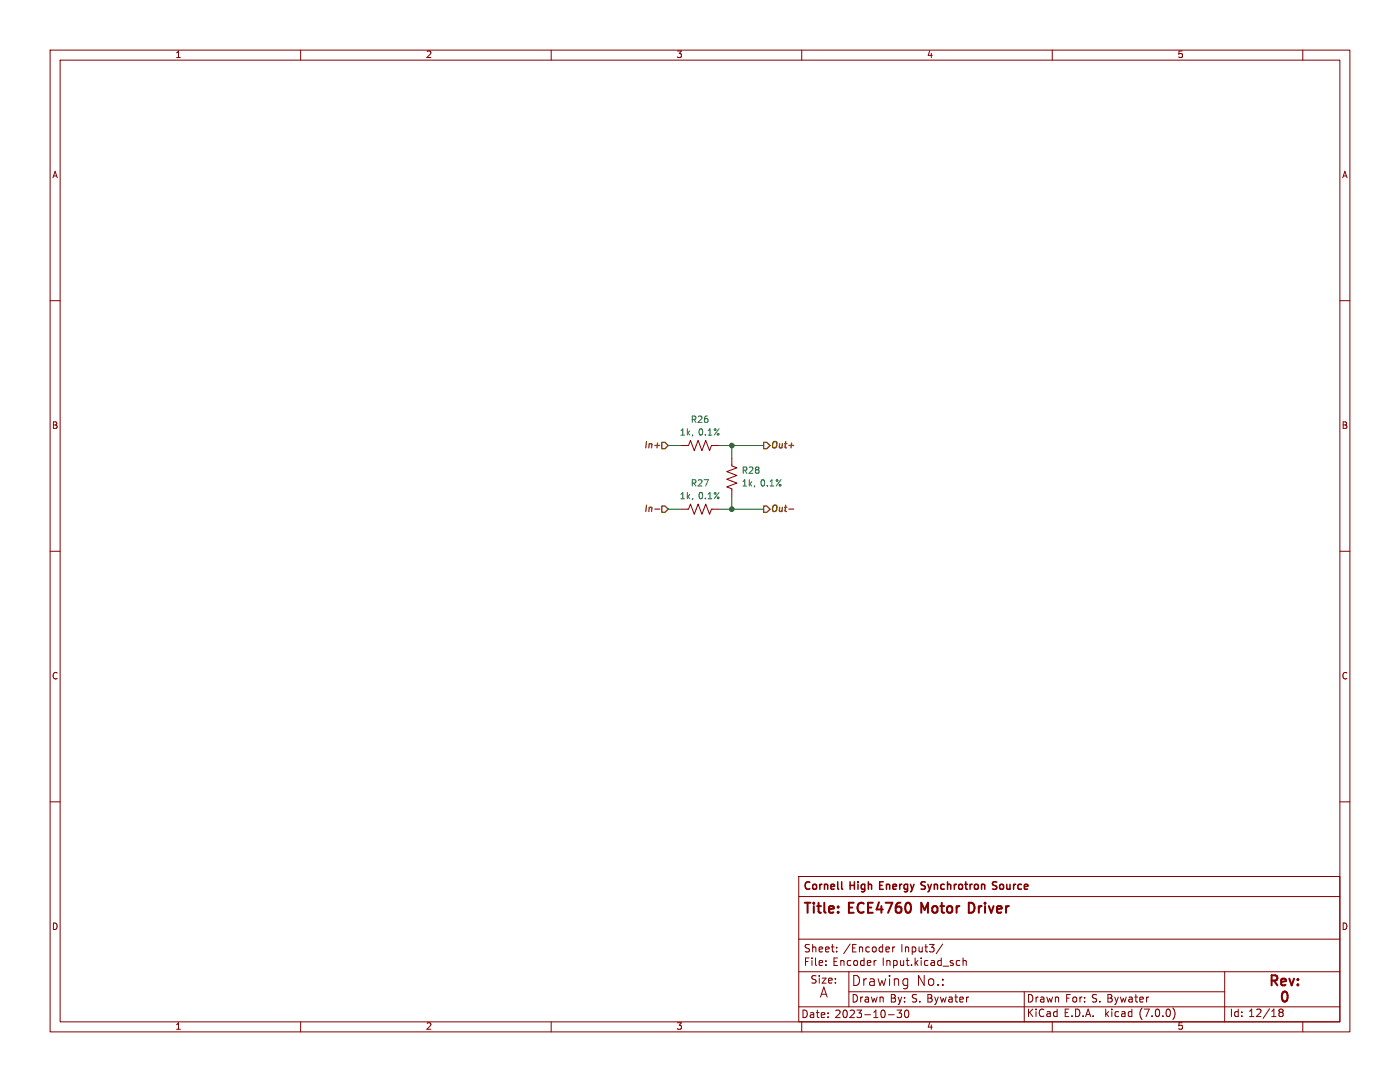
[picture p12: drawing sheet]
<svg xmlns="http://www.w3.org/2000/svg" width="279mm" height="216mm" viewBox="0 0 279 216" stroke-linecap="round" stroke-linejoin="round" font-family="sans-serif">
<g fill="none" stroke="#840000" stroke-width=".2">
<path d="M10 10h259.4v195.9h-259.4zM12 12h255.4v191.9h-255.4zM60 10v2M110 10v2M160 10v2M210 10v2M260 10v2M10 60h2M267.4 60h2M135.9 88.9h1.5l.4-1 .8 2 .7-2 .8 2 .7-2 .8 2 .4-1h1.5M146 91.4v1.6l1.1 .3-2.1 .8 2.1 .8-2.1 .7 2.1 .8-2.1 .8 1 .3v1.6M10 110h2"/>
<path d="M135.9 101.6h1.5l.4-1 .8 2 .7-2 .8 2 .7-2 .8 2 .4-1h1.5M267.4 110h2M10 160h2M267.4 160h2M159.4 174.9h108v29h-108zM159.4 178.9h108M159.4 193.9h108M159.4 187.4h108M164.8 192.5v.2M164.8 191.7v.2M167 189.8v.2M167 189v.2"/>
<path d="M169.4 193.9v7M169.4 197.9h75M174.9 191.7h-.3M177.3 189l.2 .3-.7 .2M177.4 189.9l-.1 .1M178.2 189v1M178.6 189l-.4 .2M180.6 195.3l.5 .1M181.1 195.3v1.6l-.3 .4M181.1 196.5l-.5 .1M188.1 188.4l-1.3 1.9M191.1 191.7h.5"/>
<path d="M191.6 192.6l-.5 .1M192.2 191.8l.2-.1h.4v1M192.2 191.2v1.5M204.4 197.9v6M244.4 193.9v10M60 203.9v2M110 203.9v2M159.4 200.9h108M160 203.9v2M177.3 202.5h1.1M179 201.6h.9l-.5 .5 .5 .2v.6l-.2 .2-.7-.2M180.7 201.7l.2-.1a.8 .8 0 0 1 .5 .7 .8 .8 0 0 1-.5 .8l-.2-.2-.2-.4z"/>
<path d="M210 203.9v2M234.1 201.1a1.72 1.72 0 0 1 0 2.3M255.5 202l-.3-.3 .3-.3h.3l.3 .2-.3 .4M255.5 202l-.3 .3 .1 .4 .2 .2h.3l.3-.3-.1-.5-.2-.1M255.5 202h.3M260 203.9v2"/>
</g>
<path d="M194.1 180.2l-.8-.1v2l.8-.1M253.8 195.7h.7a.54 .54 0 0 0 .4-.6 .54 .54 0 0 0-.4-.5h-.7v2M254.3 195.7l.6 .9M255.7 195.9l.9-.1-.1-.4-.5-.1-.3 .3 .1 .9h.7M256.1 197.9h.4a1.25 1.25 0 0 1 0 2h-.2a1.33 1.33 0 0 1-.2-2zM257.3 195.3l.5 1.3 .5-1.3M259 196.4v.2M259 195.4v.2" fill="none" stroke="#840000" stroke-width=".4"/>
<path d="M168 177.4l.2 .1M183.8 177.4l.6 .1M183.8 176.4l.2 .2 .4 .1M184.5 176h-.4l-.3 .2M198.9 176h-.5l-.3 .1v.4l.7 .3 .1 .4-.3 .3-.5-.1" fill="none" stroke="#840000" stroke-width=".3"/>
<path d="M130.7 88.9h1M132.1 88.3h.6l.6 .6-.6 .6h-.6zM152.4 88.3h.6l.7 .6-.7 .6h-.6zM130.7 101.6h1M132.1 101h.6l.6 .6-.6 .6h-.6zM152.4 101h.6l.7 .6-.7 .6h-.6zM157.4 101.6h1" fill="none" stroke="#725600" stroke-width=".25"/>
<path d="M133.3 88.9h2.6M143.5 88.9h8.9M146 88.9v2.5M146 99.1v2.5M133.3 101.6h2.6M143.5 101.6h8.9" fill="none" stroke="#009600" stroke-width=".2"/>
<g fill="#009600" stroke="#009600" stroke-width=".2">
<circle cx="146" cy="101.6" r=".46"/>
<circle cx="146" cy="88.9" r=".46"/>
</g>
<g font-size="2.8" fill="#840000">
<text x="160.4" y="182.9">Title:</text>
<text x="169.5" y="182.9">ECE4760</text>
<text x="184.6" y="182.9">Motor</text>
<text x="194.7" y="182.9">Driver</text>
<text x="169.9" y="197.1">Drawing</text>
<text x="182.8" y="197.1">No.:</text>
<text x="163.6" y="199.4">A</text>
</g>
<g font-size="2.1" fill="#840000">
<text x="160.4" y="178">Cornell</text>
<text x="169.7" y="178">High</text>
<text x="176.1" y="178">Energy</text>
<text x="184.9" y="178">Synchrotron</text>
<text x="199.6" y="178">Source</text>
<text x="160.4" y="190.3">Sheet:</text>
<text x="168.3" y="190.3">/Encoder</text>
<text x="179.8" y="190.3">Input3/</text>
<text x="160.4" y="193">File:</text>
<text x="161.7" y="196.5">Size:</text>
<text x="166.2" y="193">Encoder</text>
<text x="176.1" y="193">Input.kicad_sch</text>
<text x="159.9" y="203.4">Date:</text>
<text x="166.6" y="203.4">2023-10-30</text>
<text x="169.9" y="200.3">Drawn</text>
<text x="177.6" y="200.3">By: S. Bywater</text>
<text x="204.9" y="203.2">KiCad</text>
<text x="204.9" y="200.3">Drawn</text>
<text x="212.3" y="203.2">E.D.A.</text>
<text x="212.6" y="200.3">For:</text>
<text x="217.9" y="200.3">S. Bywater</text>
<text x="220.6" y="203.2">kicad</text>
<text x="227.5" y="203.2">(7.0.0)</text>
<text x="245.4" y="203.2">Id: 12/18</text>
</g>
<g font-size="1.8" fill="#840000">
<text x="35" y="11.8">1</text>
<text x="85" y="11.8">2</text>
<text x="135" y="11.8">3</text>
<text x="185" y="11.8">4</text>
<text x="235" y="11.8">5</text>
<text x="10.4" y="35.8">A</text>
<text x="267.8" y="35.8">A</text>
<text x="10.3" y="85.8">B</text>
<text x="267.7" y="85.8">B</text>
<text x="10.3" y="135.8">C</text>
<text x="267.7" y="135.8">C</text>
<text x="10.3" y="185.8">D</text>
<text x="267.7" y="185.8">D</text>
<text x="35" y="205.7">1</text>
<text x="85" y="205.7">2</text>
<text x="135" y="205.7">3</text>
<text x="185" y="205.7">4</text>
<text x="235" y="205.7">5</text>
</g>
<g font-size="1.8" fill="#725600">
<text x="128.2" y="89.9">In+</text>
<text x="153.9" y="89.9">Out+</text>
<text x="128.2" y="102.6">In-</text>
<text x="153.9" y="102.6">Out-</text>
</g>
<g font-size="1.8" fill="#006464">
<text x="135.6" y="87.2">1k,</text>
<text x="137.8" y="84.6">R26</text>
<text x="139.3" y="87.2">0.1%</text>
<text x="148" y="94.8">R28</text>
<text x="135.6" y="99.9">1k,</text>
<text x="137.8" y="97.3">R27</text>
<text x="139.3" y="99.9">0.1%</text>
<text x="148" y="97.3">1k,</text>
<text x="151.7" y="97.3">0.1%</text>
</g>
</svg>
